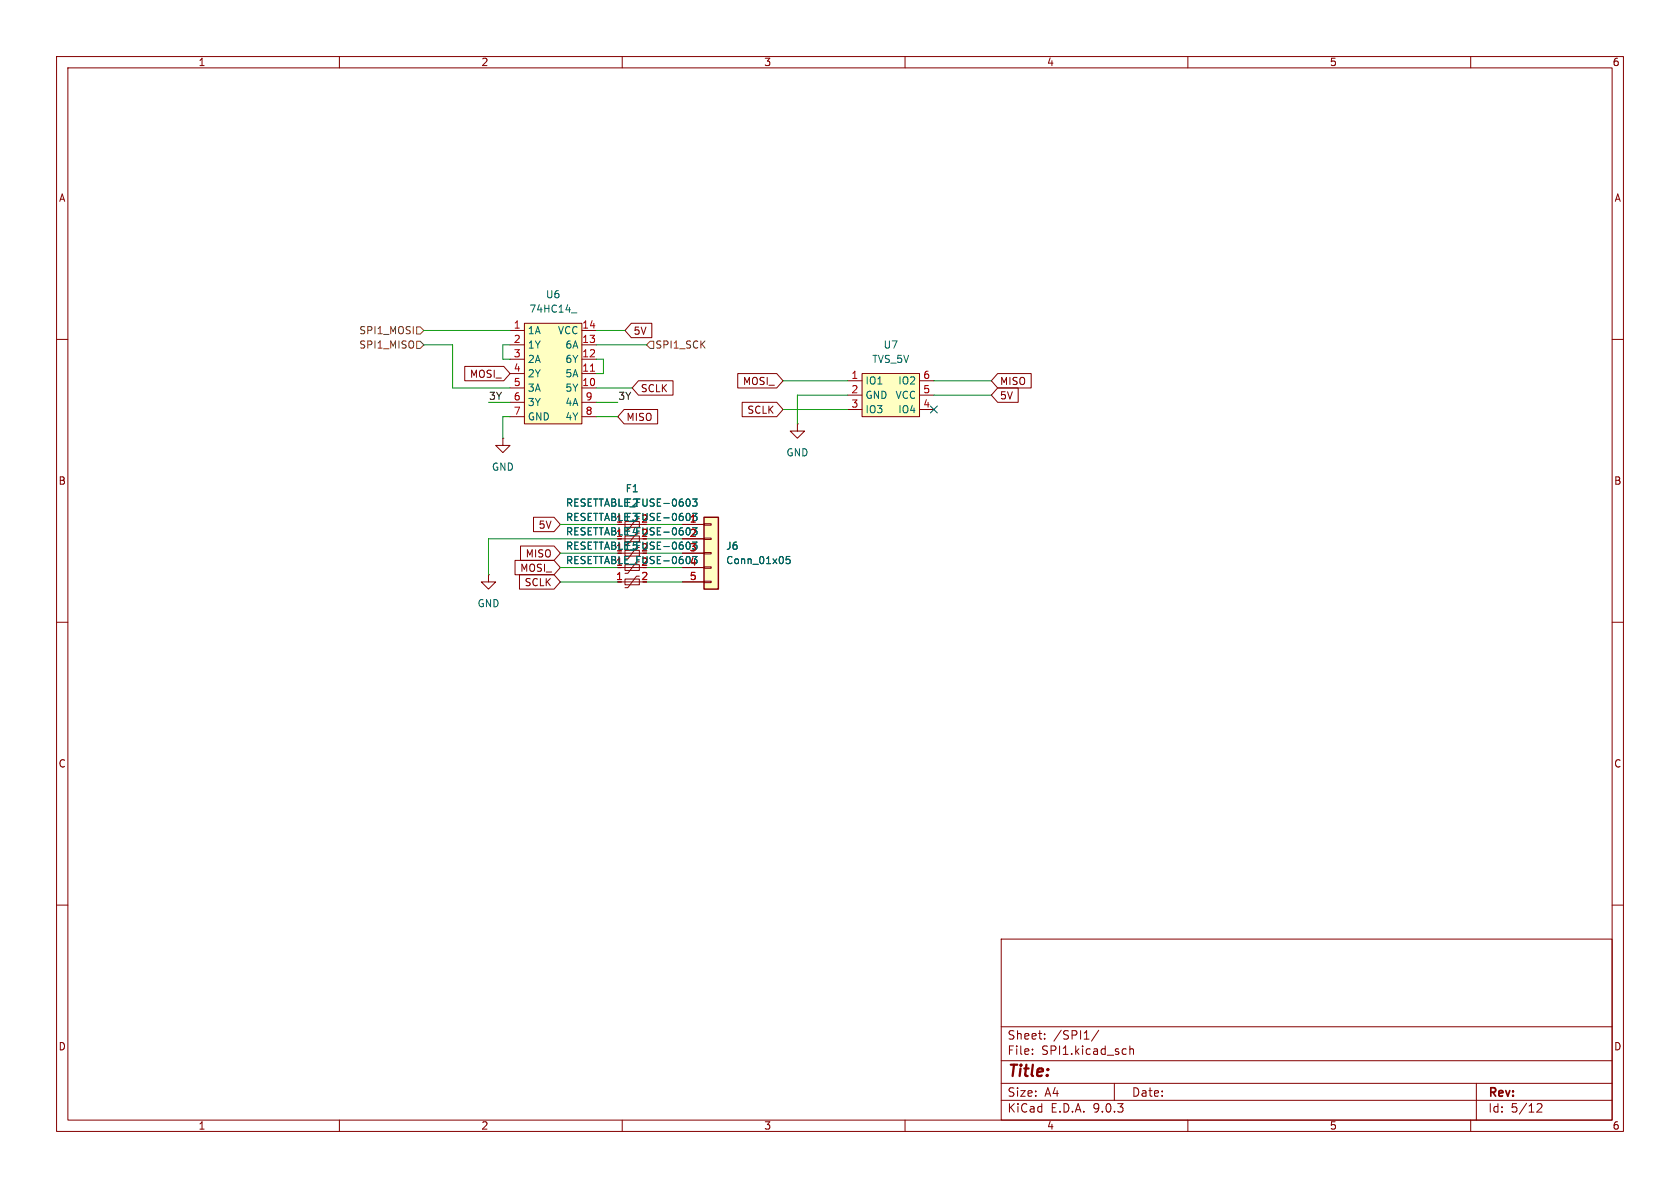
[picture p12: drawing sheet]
<svg xmlns="http://www.w3.org/2000/svg" width="297mm" height="210mm" viewBox="0 0 297 210" stroke-linecap="round" stroke-linejoin="round" font-family="sans-serif">
<g fill="none" stroke="#840000" stroke-width=".18">
<path d="M10 10h277v190h-277zM12 12h273v186h-273zM60 10v2M110 10v2M160 10v2M210 10v2M260 10v2M10 60h2M285 60h2M10 110h2M285 110h2M10 160h2"/>
<path d="M177 166h108v32h-108zM285 160h2M60 198v2M110 198v2M160 198v2M177 194.5h108M177 191.5h108M177 187.5h108M177 181.5h108M182.5 186.3v.1M182.5 185.5v.1M184.7 183.6v.1"/>
<path d="M184.7 182.8v.1M194.2 182.1l-1.2 2M197 191.5v3M199 185.4l.1 .1M199.1 186.3l-.1 .1M199.7 184.9v1.5M199.7 185.5l.3-.1 .3 .1 .1 .9M210 198v2M260 198v2M261 191.5v6.5M271.7 195.2l.6-.1 .2 .1 .1 .3-.9 1.1h.9"/>
</g>
<path d="M124.5 91.4h2.5v12.7h-2.5z" fill="#ffffc2"/>
<path d="M124.5 91.4h2.5v12.7h-2.5z" fill="none" stroke="#840000" stroke-width=".25"/>
<g fill="none" stroke="#840000" stroke-width=".18">
<path d="M141 74.9v1.3h1.2l-1.2 1.3-1.3-1.3h1.3M141 74.9h.1M120.6 92.7h3.9M120.6 95.3h3.9M120.6 97.8h3.9M124.5 92.6h1.2v.2h-1.2zM124.5 95.1h1.2v.3h-1.2zM124.5 97.7h1.2v.2h-1.2zM86.4 101.6v1.3h1.2l-1.2 1.2-1.3-1.2h1.3M86.4 101.6h.1M120.6 100.3h3.9M120.6 102.9h3.9"/>
<path d="M124.5 100.2h1.2v.3h-1.2zM124.5 102.7h1.2v.3h-1.2z"/>
</g>
<path d="M139.6 98.4h-.6v.6l.1-.1h.5l.1 .2-.1 .4-.2 .1-.4-.1" fill="none" stroke="#006464" stroke-width=".18"/>
<path d="M152.4 66h10.2v7.7h-10.2z" fill="#ffffc2"/>
<path d="M149.9 67.3h2.5M149.9 69.9h2.5M149.9 72.4h2.5M152.4 66h10.2v7.7h-10.2zM162.6 67.3h2.5M162.6 69.9h2.5M162.6 72.4h2.5" fill="none" stroke="#840000" stroke-width=".18"/>
<path d="M92.7 57.2h10.2v17.7h-10.2z" fill="#ffffc2"/>
<g fill="none" stroke="#840000" stroke-width=".18">
<path d="M90.2 58.4h2.5M92.7 57.2h10.2v17.7h-10.2zM102.9 58.4h2.5M111.6 57.1h3.6v2.6h-3.6l-1.1-1.3zM82.2 64.8h6.9l1.1 1.2-1.1 1.3h-6.9zM88.9 77.5v1.2h1.3l-1.3 1.3-1.3-1.3h1.3M88.9 77.5h.1M90.2 61h2.5M90.2 63.5h2.5M90.2 66h2.5M90.2 68.6h2.5M90.2 71.1h2.5"/>
<path d="M90.2 73.7h2.5M102.9 61h2.5M102.9 63.5h2.5M102.9 66h2.5M102.9 68.6h2.5M102.9 71.1h2.5M102.9 73.7h2.5M110.3 72.4h6v2.5h-6l-1.1-1.2zM112.9 67.3h6.1v2.6h-6.1l-1.1-1.3zM130.4 66h6.9l1.1 1.3-1.1 1.3h-6.9zM131.2 71.1h6.1l1.1 1.3-1.1 1.3h-6.1zM176.4 68.6h3.6v2.5h-3.6l-1.1-1.2z"/>
<path d="M176.4 66h5.9v2.6h-5.9l-1.1-1.3zM91.1 99.1h6.8l1.2 1.2-1.2 1.3h-6.8zM92 96.5h5.9l1.2 1.3-1.2 1.3h-5.9zM94.3 91.4h3.6l1.2 1.3-1.2 1.3h-3.6zM109.2 97.8h5.1M109.2 92.7h5.1M109.2 95.3h5.1M110.5 97.3h2.5v1h-2.5zM110.5 99.8h2.5v1h-2.5zM110.5 92.2h2.5v1h-2.5zM110.5 94.7h2.5v1.1h-2.5zM113 96.8h-.5l-1.5 2h-.5"/>
<path d="M113 99.3h-.5l-1.5 2h-.5M113 91.7h-.5l-1.5 2h-.5M113 94.2h-.5l-1.5 2.1h-.5M120.6 97.8h3.9M120.6 92.7h3.9M120.6 95.3h3.9M91.8 101.6h6.1l1.2 1.3-1.2 1.2h-6.1zM109.2 100.3h5.1M109.2 102.9h5.1M110.5 102.4h2.5v1h-2.5zM113 101.9h-.5l-1.5 2h-.5M120.6 100.3h3.9"/>
<path d="M120.6 102.9h3.9"/>
</g>
<path d="M104.4 65.6h.7" fill="none" stroke="#a90000" stroke-width=".18"/>
<path d="M101 55.3h1M122.4 88.2h.8l-.4 .5 .4 .1v.6l-.2 .1-.6-.1M122.4 90.7h.8l-.4 .5M123.1 91.3l.1 .2-.1 .5M139.6 98.4h-.6v.6l.1-.1h.5l.1 .2-.1 .4-.2 .1-.4-.1" fill="none" stroke="#006464" stroke-width=".18"/>
<path d="M73.7 57.8h.6l.6 .6-.6 .7h-.6zM73.7 60.3h.6l.6 .7-.6 .6h-.6zM114.9 60.3h.7v1.3h-.7l-.6-.6z" fill="none" stroke="#725600" stroke-width=".18"/>
<g fill="none" stroke="#009600" stroke-width=".18">
<path d="M74.9 58.4h15.3M105.4 58.4h5.1M74.9 61h5.1v7.6h10.2M86.4 71.1h3.8M90.2 73.7h-1.3v3.8M90.2 61h-1.3v2.5h1.3M105.4 73.7h3.8M105.4 61h8.9M105.4 71.1h3.8M105.4 68.6h6.4M105.4 63.5h1.3v2.5h-1.3M138.4 67.3h11.5"/>
<path d="M138.4 72.4h11.5M149.9 69.9h-8.9v5M165.1 67.3h10.2M165.1 69.9h10.2M99.1 97.8h10.1M99.1 92.7h10.1M109.2 95.3h-22.8v6.3M114.3 97.8h6.3M114.3 95.3h6.3M114.3 92.7h6.3M99.1 102.9h10.1M99.1 100.3h10.1"/>
<path d="M114.3 102.9h6.3M114.3 100.3h6.3"/>
</g>
<path d="M164.5 71.8l1.2 1.2M165.7 71.8l-1.2 1.2" fill="none" stroke="#000084" stroke-width=".18"/>
<text font-size="2.8" fill="#840000" x="178" y="190.9">Title:</text>
<g font-size="2.1" fill="#840000">
<text x="178" y="184">Sheet:</text>
<text x="186.2" y="184">/SPI1/</text>
<text x="178" y="186.7">File:</text>
<text x="184.1" y="186.7">SPI1.kicad_sch</text>
<text x="178" y="196.9">KiCad</text>
<text x="178" y="194.1">Size:</text>
<text x="184.7" y="194.1">A4</text>
<text x="185.7" y="196.9">E.D.A.</text>
<text x="193.3" y="196.9">9.0.3</text>
<text x="200" y="194.1">Date:</text>
<text x="263" y="194.3">Rev:</text>
<text x="263" y="196.9">Id:</text>
<text x="267.1" y="196.9">5/12</text>
</g>
<g font-size="1.8" fill="#840000">
<text x="35" y="11.9">1</text>
<text x="85" y="11.9">2</text>
<text x="135" y="11.9">3</text>
<text x="185" y="11.9">4</text>
<text x="235" y="11.9">5</text>
<text x="285" y="11.9">6</text>
<text x="10.3" y="35.9">A</text>
<text x="285.3" y="35.9">A</text>
<text x="111.9" y="59.4">5V</text>
<text x="83" y="67">MOSI_</text>
<text x="113.2" y="69.5">SCLK</text>
<text x="131.2" y="68.3">MOSI_</text>
<text x="176.7" y="70.8">5V</text>
<text x="176.7" y="68.3">MISO</text>
<text x="110.6" y="74.6">MISO</text>
<text x="132" y="73.3">SCLK</text>
<text x="10.3" y="85.9">B</text>
<text x="285.3" y="85.9">B</text>
<text x="95.1" y="93.7">5V</text>
<text x="91.9" y="101.3">MOSI_</text>
<text x="92.8" y="98.7">MISO</text>
<text x="92.7" y="103.8">SCLK</text>
<text x="10.3" y="135.9">C</text>
<text x="285.3" y="135.9">C</text>
<text x="10.3" y="185.9">D</text>
<text x="285.3" y="185.9">D</text>
<text x="35" y="199.9">1</text>
<text x="85" y="199.9">2</text>
<text x="135" y="199.9">3</text>
<text x="185" y="199.9">4</text>
<text x="235" y="199.9">5</text>
<text x="285" y="199.9">6</text>
</g>
<g font-size="1.8" fill="#006464">
<text x="96.4" y="52.9">U6</text>
<text x="93.2" y="59.3">1A</text>
<text x="93.5" y="55.5">74HC14_</text>
<text x="98.5" y="59.3">VCC</text>
<text x="93.2" y="61.8">1Y</text>
<text x="93.2" y="64.4">2A</text>
<text x="99.9" y="61.8">6A</text>
<text x="99.9" y="64.4">6Y</text>
<text x="154.1" y="64.4">TVS_5V</text>
<text x="156.1" y="61.8">U7</text>
<text x="93.2" y="66.9">2Y</text>
<text x="93.2" y="69.4">3A</text>
<text x="93.2" y="72">3Y</text>
<text x="99.9" y="66.9">5A</text>
<text x="99.9" y="69.4">5Y</text>
<text x="99.9" y="72">4A</text>
<text x="152.9" y="68.2">IO1</text>
<text x="152.9" y="70.7">GND</text>
<text x="158.2" y="70.7">VCC</text>
<text x="158.7" y="68.2">IO2</text>
<text x="93.2" y="74.5">GND</text>
<text x="99.9" y="74.5">4Y</text>
<text x="152.9" y="73.3">IO3</text>
<text x="158.7" y="73.3">IO4</text>
<text x="86.9" y="83.4">GND</text>
<text x="138.9" y="80.9">GND</text>
<text x="100" y="89.8">RESETTABLE_FUSE-0603</text>
<text x="110.5" y="87.2">F1</text>
<text x="110.5" y="89.8">F2</text>
<text x="108.8" y="92.5">1 F3</text>
<text x="113.3" y="92.5">2</text>
<text x="108.8" y="97.5">1 F5</text>
<text x="108.8" y="100.1">1</text>
<text x="113.3" y="97.5">2</text>
<text x="113.3" y="100.1">2</text>
<text x="128.3" y="97.4">J6</text>
<text x="128.3" y="99.9">Conn_01x05</text>
<text x="84.3" y="107.5">GND</text>
</g>
<g font-size="1.8" fill="#725600">
<text x="63.4" y="59.3">SPI1_MOSI</text>
<text x="63.4" y="61.8">SPI1_MISO</text>
<text x="115.8" y="61.8">SPI1_SCK</text>
</g>
<g font-size="1.8" fill="#a90000">
<text x="90.7" y="58.2">1</text>
<text x="102.8" y="58.2">14</text>
<text x="90.7" y="60.7">2</text>
<text x="90.7" y="63.2">3</text>
<text x="90.7" y="65.8">4</text>
<text x="102.8" y="60.7">13</text>
<text x="102.8" y="63.2">12</text>
<text x="102.8" y="65.8">11</text>
<text x="90.7" y="68.3">5</text>
<text x="90.7" y="70.9">6</text>
<text x="102.8" y="68.3">10</text>
<text x="103.4" y="70.9">9</text>
<text x="150.4" y="67.1">1</text>
<text x="150.4" y="69.6">2</text>
<text x="163.1" y="67.1">6</text>
<text x="163.1" y="69.6">5</text>
<text x="90.7" y="73.4">7</text>
<text x="103.4" y="73.4">8</text>
<text x="150.4" y="72.1">3</text>
<text x="163.1" y="72.1">4</text>
<text x="100" y="94.8">RESETTABLE_FUSE-06032</text>
<text x="100" y="92.3">RESETTABLE_FUSE-06031</text>
<text x="108.8" y="95">1 F4</text>
<text x="113.3" y="95">2</text>
<text x="100" y="97.4">RESETTABLE_FUSE-06033</text>
<text x="100" y="99.9">RESETTABLE_FUSE-06034</text>
<text x="108.8" y="102.6">1</text>
<text x="113.3" y="102.6">2</text>
<text x="121.8" y="102.6">5</text>
</g>
<g font-size="1.8" fill="#0f0f0f">
<text x="86.4" y="70.8">3Y</text>
<text x="109.2" y="70.8">3Y</text>
</g>
</svg>
